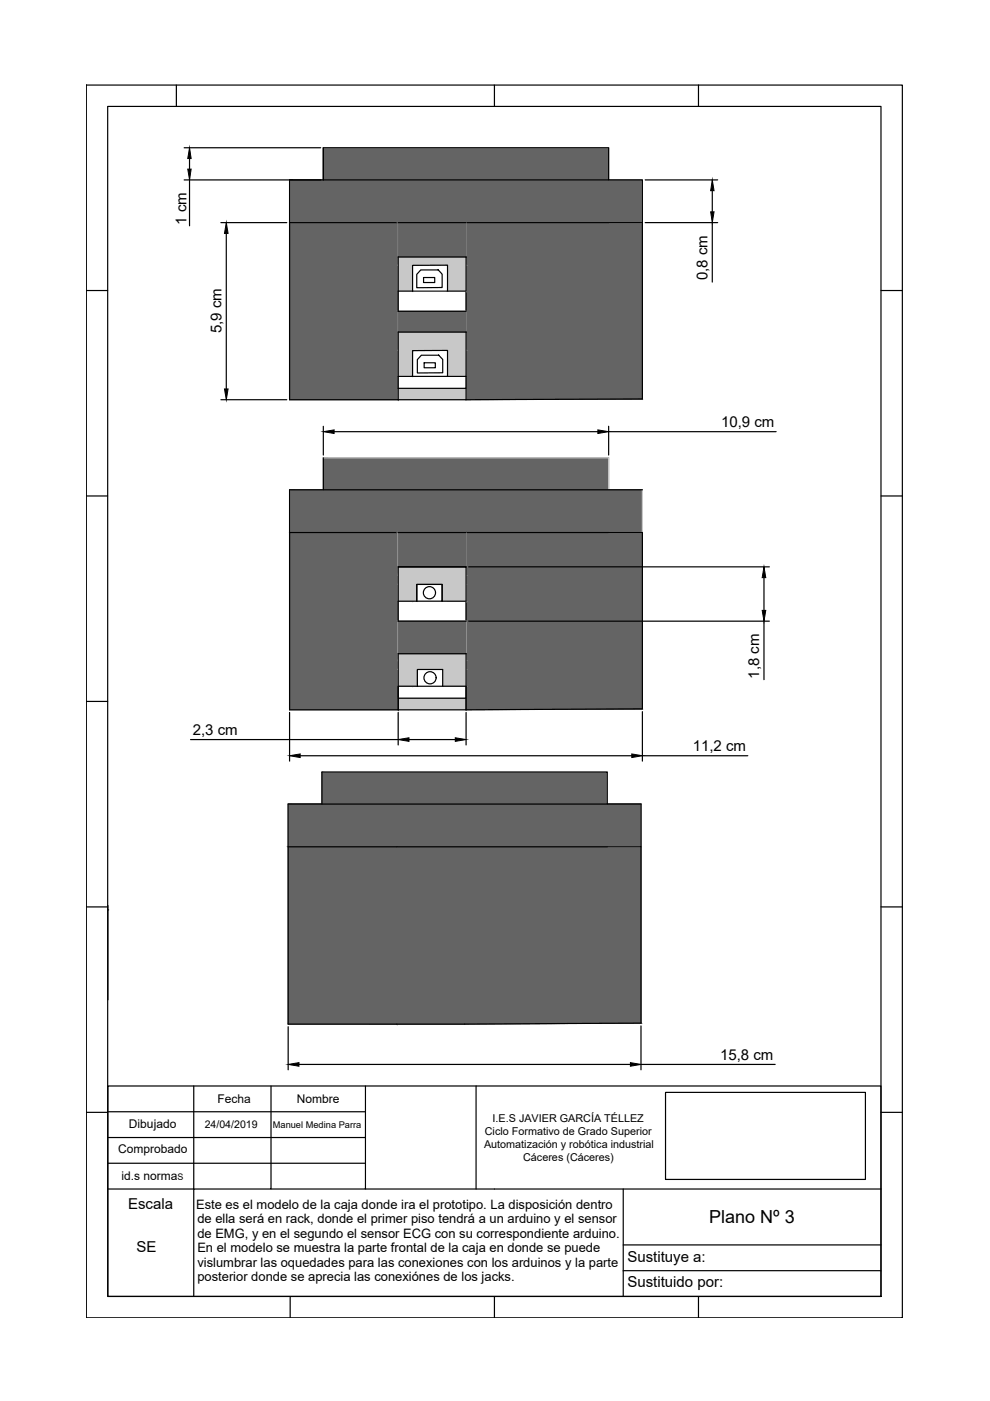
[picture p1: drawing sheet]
<svg xmlns="http://www.w3.org/2000/svg" width="210mm" height="297mm" viewBox="0 0 210 297" stroke-linecap="round" stroke-linejoin="round" font-family="sans-serif">
<!-- layer: 0 -->
<g fill="none" stroke="#000" stroke-width=".25">
<path d="M18.3 18h173v261.4h-173zM37.4 18v4.6M104.8 18v4.6M148.1 18v4.6M22.8 22.6h164v252.3h-164zM39 38.1h29M39 31.3h29M40.2 33.6v2.3M40.2 38.1v9.8M68.6 31.3v6.8v-6.8h60.4v6.8M136.8 38.1h15.4M46.8 47.2h14"/>
<path d="M48 49.5v33M61.4 47.2h74.8M84.4 54.5h14.4v11.5h-14.4zM89.8 58.8h2.4v1.1h-2.4zM92.9 57.2l.8 .9v2.9h-5.3v-2.8l.8-1h3.7M136.2 47.2v-9.1h-74.8v46.7h37.4M136.2 47.2v37.4l-37.4 .2M136.8 47.2h15.4M151 40.4v4.5M151 47.2v12.6M18.3 61.6h4.5M84.4 61.7h3.1"/>
<path d="M84.4 79.8h14.4M87.5 61.7v-5.4l7.4-.1v5.5M87.5 79.8v-5.5h7.4v5.5M87.5 61.7h11.3M89.9 76.9h2.4v1.1h-2.4zM93 75.3l.9 .9v2.8l-5.4 .1v-2.9l.8-.9h3.7M98.8 79.8v2.5h-14.4M98.8 79.8v-9.4h-14.4v14.4M186.8 61.6h4.5M46.8 84.8h14M68.6 90.4v6.1M68.6 97.1v6.7"/>
<path d="M70.8 91.5h56M98.8 82.3v2.5M129 90.4v6.1M129 91.5h35.6M18.3 105.2h4.5M61.4 112.9h74.8v37.4l-37.4 .2M136.2 103.8h-74.8v46.7h37.4M186.8 105.2h4.5M84.4 127.5v-7.3h14.4v7.3M84.4 127.5v4.2h14.4v-4.2M84.4 127.5h4M84.4 120.2h14.4"/>
<path d="M88.4 123.9h5.3v3.6h-5.3zM88.4 127.5v-3.6h5.3v3.6h5.1M99.4 131.7h63.7M99.4 120.2h63.7M162 122.5v6.9M162 131.7v12.4M18.3 148.7h4.5M40.4 156.8h44M61.4 151v10.4M84.4 151v6.9M86.7 156.8h9.8M88.5 145.5h-4.1v5v-11.9h14.4v11.9"/>
<path d="M88.5 141.9h5.4v3.6h-5.4zM93.9 145.5h4.9v2.5h-14.4M98.8 148v2.5M98.8 151v6.9M136.2 150.9v10.5M61.1 179.5h74.8v-9h-74.8v46.6l74.8-.2v-37.4M63.6 160.2h70.4M68.3 170.5v-6.8h60.4v6.8M136.2 160.2h22.4M18.3 192.3h4.5M22.8 192.9h.1M22.9 192v20"/>
<path d="M186.8 192.3h4.5M61.1 217.7v9.1M135.9 217.5v9.3M18.3 235.8h4.5M22.8 235.7h54.7M22.9 230.3h163.9v44.6h-163.9zM41.1 230.3v21.8h-18.2M57.5 230.3v21.8h-16.4v22.8M63.4 225.7h70.3M77.5 230.3v21.8h-20M100.9 230.3v21.8M135.9 225.7h28.5"/>
<path d="M141.1 231.6h42.4v18.5h-42.4zM186.8 235.8h4.5M22.9 241.2h54.6M22.9 246.6h54.6M77.5 252.1h109.3M132.1 252.1v22.8M61.5 274.9v4.5M104.8 274.9v4.5M132.1 263.9h54.7M132.1 269.4h54.7M148.1 274.9v4.5"/>
<circle cx="91.1" cy="125.7" r="1.29"/>
<circle cx="91.2" cy="143.7" r="1.29"/>
</g>
<g fill="#636466" stroke="#636466" stroke-width=".21">
<path d="M98.8 47.2h37.4v37.4z"/>
<path d="M98.8 112.9h37.4v37.4z"/>
<path d="M98.5 179.5h37.4v37.4z"/>
<path d="M68.6 31.3l60.4 6.8v-6.8zM68.6 31.3l60.4 6.8h-60.4z"/>
<path d="M61.4 38.1l74.8 9.1v-9.1zM61.4 38.1l74.8 9.1h-74.8z"/>
<path d="M98.8 47.2v37.4h37.4zM98.8 84.6h37.4l-37.4 .2z"/>
<path d="M61.4 47.2l23 37.6v-37.6zM61.4 47.2l23 37.6h-23z"/>
<path d="M84.4 66l14.4 4.4v-4.4zM84.4 66l14.4 4.4h-14.4z"/>
<path d="M84.4 47.2l14.4 7.3v-7.3zM84.4 47.2l14.4 7.3h-14.4z"/>
<path d="M68.6 97.1l60.4 6.7v-6.7zM68.6 97.1l60.4 6.7h-60.4z"/>
<path d="M61.4 103.8l74.8 9.1v-9.1zM61.4 103.8l74.8 9.1h-74.8z"/>
<path d="M98.8 112.9v37.4h37.4zM98.8 150.3h37.4l-37.4 .2z"/>
<path d="M61.4 112.9l23 37.6v-37.6zM61.4 112.9l23 37.6h-23z"/>
<path d="M84.4 131.7l14.4 6.9v-6.9zM84.4 131.7l14.4 6.9h-14.4z"/>
<path d="M84.4 112.9l14.4 7.3v-7.3zM84.4 112.9l14.4 7.3h-14.4z"/>
<path d="M68.3 163.7l60.4 6.8v-6.8zM68.3 163.7l60.4 6.8h-60.4z"/>
<path d="M61.1 170.5l74.8 9v-9zM61.1 170.5l74.8 9v-9zM61.1 170.5l74.8 9h-74.8zM61.1 170.5l74.8 9h-74.8z"/>
<path d="M61.1 179.5l74.8 37.4v-37.4zM61.1 179.5l74.8 37.4h-74.8z"/>
<path d="M61.1 216.9l37.4 .2 37.4-.2zM61.1 216.9l37.4 .2h-37.4z"/>
<path d="M98.5 179.5v37.4h37.4zM98.5 216.9h37.4l-37.4 .2z"/>
<path d="M61.1 179.5l23 37.6v-37.6zM61.1 179.5l23 37.6h-23z"/>
<path d="M84.1 198.3l14.4 6.9v-6.9zM84.1 198.3l14.4 6.9h-14.4z"/>
</g>
<path d="M61.4 38.1v9.1M68.6 31.3h60.4v6.8M136.2 38.1v9.1h-7.2M68.6 97.1h60.4v6.7M61.4 103.8v9.1M136.2 103.8v9.1h-7.2M61.1 170.5v9M68.3 163.7h60.4v6.8M135.9 170.5v9h-7.2" fill="none" stroke="#c7c8ca" stroke-width=".25"/>
<g fill="#c7c8ca" stroke="#c7c8ca" stroke-width=".21">
<path d="M84.4 82.3l14.4 2.5v-2.5zM84.4 82.3l14.4 2.5h-14.4z"/>
<path d="M84.4 66l14.4 8.3v-8.3zM84.4 66l14.4 8.3h-14.4z"/>
<path d="M84.4 74.3h10.5zM84.4 74.3h3.1z"/>
<path d="M94.9 74.3l3.9 5.5v-5.5zM94.9 74.3l3.9 5.5h-3.9z"/>
<path d="M84.4 74.3l3.1 5.5v-5.5zM84.4 74.3l3.1 5.5h-3.1z"/>
<path d="M84.4 47.2l14.4 9v-9zM84.4 47.2l14.4 9h-14.4z"/>
<path d="M94.9 56.2l3.9 .1zM94.9 56.2l3.9 .1z"/>
<path d="M84.4 56.2h10.5zM84.4 56.2l3.1 .1z"/>
<path d="M94.9 56.3l3.9 5.4v-5.4zM94.9 56.3l3.9 5.4h-3.9z"/>
<path d="M84.4 56.3l3.1 5.4v-5.4zM84.4 56.3l3.1 5.4h-3.1z"/>
<path d="M84.4 148l14.4 2.5v-2.5zM84.4 148l14.4 2.5h-14.4z"/>
<path d="M84.4 131.7l14.4 8.3v-8.3zM84.4 131.7l14.4 8.3h-14.4z"/>
<path d="M84.4 140h10.5zM84.4 140l3.1 .1z"/>
<path d="M94.9 140l3.9 5.5v-5.5zM94.9 140l3.9 5.5h-3.9z"/>
<path d="M84.4 140.1l3.1 5.4v-5.4zM84.4 140.1l3.1 5.4h-3.1z"/>
<path d="M84.4 131.7l14.4 10.2v-10.2zM84.4 131.7l14.4 10.2h-14.4z"/>
<path d="M93.9 141.9h4.9zM93.9 141.9h4.9z"/>
<path d="M84.4 141.9h4.1zM84.4 141.9h9.5z"/>
<path d="M93.9 141.9l4.9 3.6v-3.6zM93.9 141.9l4.9 3.6h-4.9z"/>
<path d="M84.4 141.9l4.1 3.6v-3.6zM84.4 141.9l4.1 3.6h-4.1z"/>
<path d="M84.4 112.9l14.4 9.1v-9.1zM84.4 112.9l14.4 9.1h-14.4z"/>
<path d="M94.9 122h3.9zM94.9 122h3.9z"/>
<path d="M84.4 122h10.5zM84.4 122h3.1z"/>
<path d="M94.9 122l3.9 5.5v-5.5zM94.9 122l3.9 5.5h-3.9z"/>
<path d="M84.4 122l3.1 5.5v-5.5zM84.4 122l3.1 5.5h-3.1z"/>
<path d="M84.4 112.9l14.4 11v-11zM84.4 112.9l14.4 11h-14.4z"/>
<path d="M93.7 123.9l5.1 3.6v-3.6zM93.7 123.9l5.1 3.6h-5.1z"/>
<path d="M84.4 123.9l4 3.6v-3.6zM84.4 123.9l4 3.6h-4z"/>
</g>
<path d="M84.4 112.9l14.4 7.3v-7.3zM84.4 112.9l14.4 7.3h-14.4z" fill="#939598" stroke="#939598" stroke-width=".21"/>
<g fill="#000" stroke="#000" stroke-width=".21">
<path d="M40.2 31.3l.3 2.3h-.7zM39.8 35.9h.7l-.3 2.2zM48 47.2l.4 2.3h-.8zM151 38.1l.4 2.3h-.7zM150.7 44.9h.7l-.4 2.3zM47.6 82.5h.8l-.4 2.3zM68.6 91.5l2.2-.4v.8zM126.8 91.1l2.2 .4-2.2 .4zM162 120.2l.4 2.3h-.8zM161.6 129.4h.8l-.4 2.3zM61.4 160.2l2.2-.3v.7zM84.4 156.8l2.3-.4v.8z"/>
<path d="M96.5 156.4l2.3 .4-2.3 .4zM134 159.9l2.2 .3-2.2 .4zM61.1 225.7l2.3-.4v.8zM133.7 225.3l2.2 .4-2.2 .4z"/>
</g>
<text font-size="3.8" x="150.3" y="259.4">Plano Nº 3</text>
<g font-size="3.2">
<text x="39.6" y="47.7" transform="rotate(-90 39.6 47.7)">1 cm</text>
<text x="150" y="59.4" transform="rotate(-90 150 59.4)">0,8 cm</text>
<text x="47" y="70.7" transform="rotate(-90 47 70.7)">5,9 cm</text>
<text x="152.9" y="90.5">10,9 cm</text>
<text x="161" y="143.9" transform="rotate(-90 161 143.9)">1,8 cm</text>
<text x="40.9" y="155.8">2,3 cm</text>
<text x="146.9" y="159.2">11,2 cm</text>
<text x="152.7" y="224.7">15,8 cm</text>
<text x="27.1" y="256.3">Escala</text>
<text x="29" y="265.4">SE</text>
<text x="133" y="267.5">Sustituye a:</text>
<text x="133" y="273">Sustituido por:</text>
</g>
<g font-size="2.7">
<text x="41.6" y="256.2">Este es el modelo de la caja donde ira el prototipo. La disposición dentro</text>
<text x="41.8" y="259.3">de ella será en rack, donde el primer piso tendrá a un arduino y el sensor</text>
<text x="41.8" y="262.4">de EMG, y en el segundo el sensor ECG con su correspondiente arduino.</text>
<text x="41.8" y="265.5">En el modelo se muestra la parte frontal de la caja en donde se puede</text>
<text x="41.8" y="268.6">vislumbrar las oquedades para las conexiones con los arduinos y la parte</text>
<text x="41.8" y="271.6">posterior donde se aprecia las conexiónes de los jacks.</text>
</g>
<g font-size="2.5">
<text x="46.1" y="233.8">Fecha</text>
<text x="62.9" y="233.8">Nombre</text>
<text x="27.3" y="239.1">Dibujado</text>
<text x="25" y="244.6">Comprobado</text>
<text x="25.8" y="250.3">id.s norma</text>
</g>
<g font-size="2.3">
<text x="104.5" y="237.9">I.E.S JAVIER GARCÍA TÉLLEZ</text>
<text x="102.6" y="243.4">Automatización y robótica industrial</text>
<text x="102.8" y="240.6">Ciclo Formativo de Grado Superior</text>
<text x="110.9" y="246.1">Cáceres (Cáceres)</text>
</g>
<text font-size="2.2" x="43.4" y="239.1">24/04/2019</text>
<text font-size="2" x="57.8" y="239.1">Manuel Medina Parra</text>
<text font-size="1.9" x="37.6" y="250.3">S</text>
</svg>
